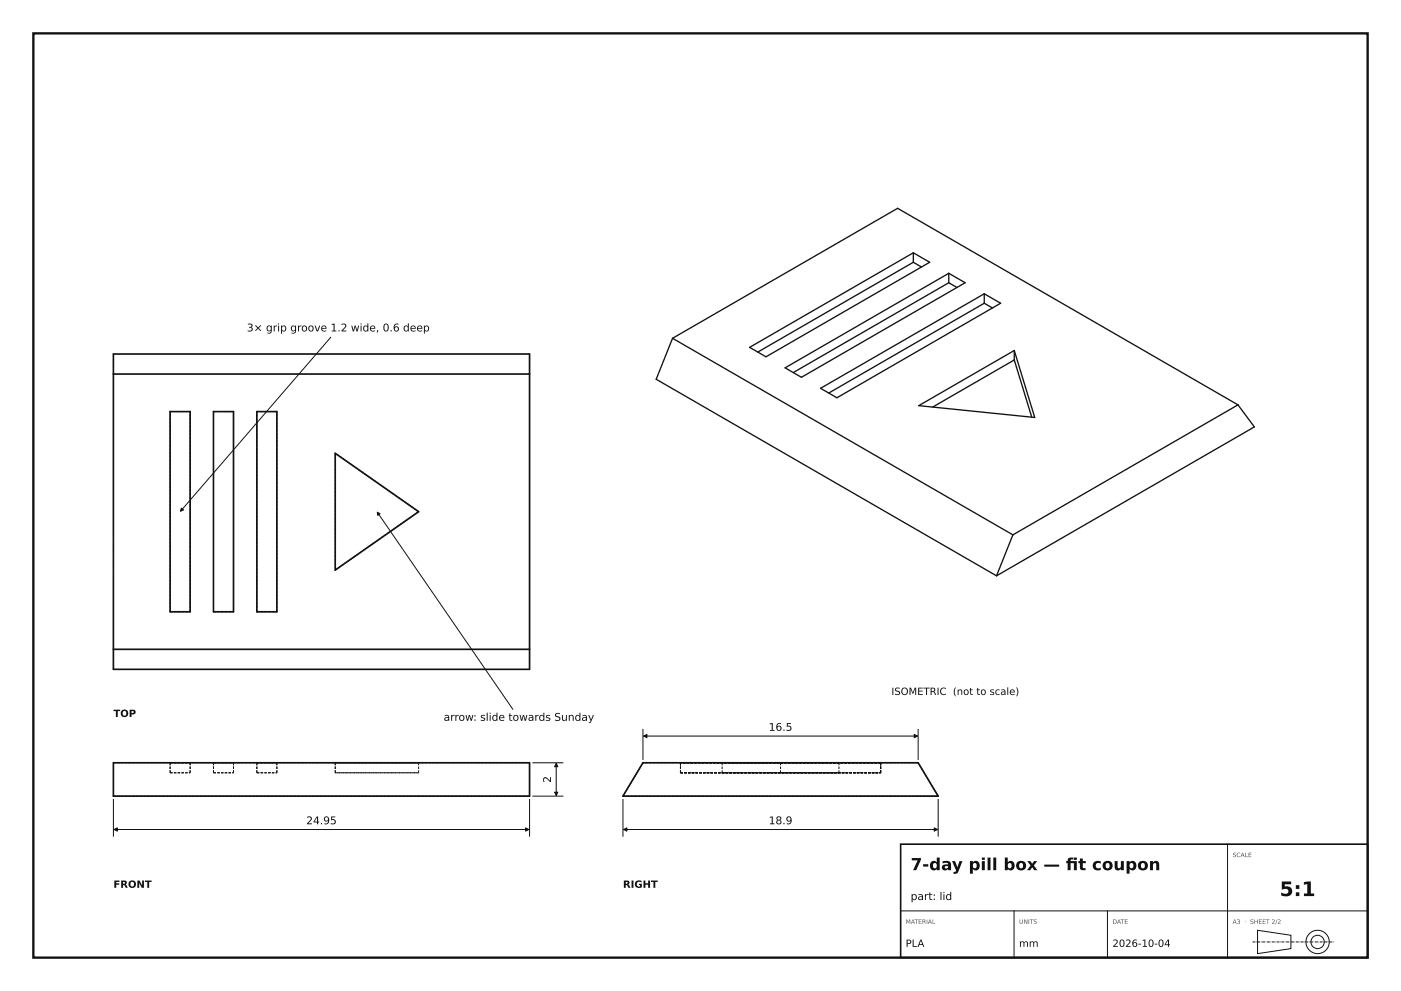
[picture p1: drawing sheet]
<svg xmlns="http://www.w3.org/2000/svg" width="420mm" height="297mm" viewBox="0 0 420 297" stroke-linecap="round" stroke-linejoin="round" font-family="sans-serif">
<path d="M10 10h400v277h-400z" fill="none" stroke="#111" stroke-width=".7" stroke-linecap="butt"/>
<path d="M270 253h140v34h-140z" fill="none" stroke="#111" stroke-width=".49"/>
<g fill="none" stroke="#111" stroke-width=".3">
<path d="M99.2 101.1l-45.1 52.1M113.1 153.5l40.7 59.1M192.7 218.6v9M275.2 218.6v9M34 239.6v11M158.7 239.6v11M159.8 238.6h9M159.8 228.6h9M166.7 228.8v9.6M186.7 239.6v11M193 220.6h82M281.2 239.6v11"/>
<path d="M34.2 248.6h124.3M187 248.6h94M368 253v34M270 273h140M304 273v14M332 273v14M377 278.8l10 1.5v4l-10 1.5z"/>
<circle cx="395" cy="282.3" r="2"/>
<circle cx="395" cy="282.3" r="3.5"/>
</g>
<path d="M34 106.1h124.7v94.5h-124.7zM34 112.1h124.7M51 123.4h6v60h-6zM64 123.4h6v60h-6zM77 123.4h6v60h-6zM100.5 135.8l25 17.6-25 17.5zM34 194.6h124.7M34 228.6h124.7v10h-124.7zM192.7 228.6h82.5l6 10h-94.5z" fill="none" stroke="#111" stroke-width=".5"/>
<g fill="none" stroke="#111" stroke-width=".3" stroke-dasharray=".7 .4" stroke-linecap="butt">
<path d="M51 123.4h6M64 123.4h6M77 123.4h6M100.5 135.8v35.1M125.5 153.4l-25-17.6M100.5 170.9l25-17.5M51 183.4v-60M51 183.4h6M57 183.4v-60M64 183.4v-60M64 183.4h6M70 183.4v-60"/>
<path d="M77 183.4v-60M77 183.4h6M83 183.4v-60M34 200.6v-94.5M158.7 200.6v-94.5M34 238.6h124.7M34 228.6h124.7M34 238.6v-10M51 228.6h6M51 231.6v-3M51 231.6h6M57 231.6v-3"/>
<path d="M64 228.6h6M64 231.6v-3M64 231.6h6M70 231.6v-3M77 228.6h6M77 231.6v-3M77 231.6h6M83 231.6v-3M100.5 228.6h25M100.5 231.6v-3M100.5 231.6h25M125.5 228.6h-25"/>
<path d="M125.5 231.6h-25M125.5 231.6v-3M158.7 238.6v-10M186.7 238.6h94.5M192.7 228.6l-6 10M204 231.6v-3M204 231.6h60M216.5 228.6h17.5M216.5 231.6v-3M216.5 231.6h17.5M234 228.6h17.5M234 231.6h17.5"/>
<path d="M234 231.6v-3M251.5 228.6h-35M251.5 231.6h-35M251.5 231.6v-3M264 228.6h-60M264 231.6v-3M275.2 228.6h-82.5M281.2 238.6l-6-10"/>
</g>
<g fill="none" stroke="#111" stroke-width=".4">
<path d="M273.8 78.6l2.5 1.4M273.8 75.8v2.8M273.8 78.6l-46.6 26.9M284.4 84.7l2.5 1.5M284.4 81.9v2.8M284.4 84.7l-46.6 27M295.1 88v2.9M295.1 90.9l2.4 1.4M295.1 90.9l-46.7 26.9M201.6 101.4l-4.9 12.3 102 58.9M201.6 101.4l102.1 58.9M201.6 101.4l67.5-39 102 58.9"/>
<path d="M224.7 104.1l49.1-28.3 4.9 2.8-49.1 28.3zM235.4 110.2l49-28.3 4.9 2.8-49 28.4zM246 116.4l49.1-28.4 4.9 2.9-49.1 28.3zM304.1 107.9l-24.5 14.1M304.1 105v2.9M304.1 107.9l5.2 17.1M275.4 121.6l28.7-16.6 6.1 20.1zM371.1 121.3l4.9 6.6-77.3 44.7M371.1 121.3l-67.4 39M303.7 160.3l-5 12.3"/>
</g>
<path d="M375.5 282.3h24.5" fill="none" stroke="#111" stroke-width=".3" stroke-dasharray=".9 .2 .1 .2" stroke-linecap="butt"/>
<g fill="#111" stroke="#111" stroke-width=".3">
<path d="M157.6 248.1l.9 .5-.9 .5z"/>
<path d="M34.2 248.6l1-.5v1z"/>
<path d="M166.7 228.8l.5 1h-.9z"/>
<path d="M166.3 237.4h.9l-.5 1z"/>
<path d="M274.1 220.1l.9 .5-.9 .5z"/>
<path d="M193 220.6l.9-.5v1z"/>
<path d="M280.1 248.1l.9 .5-.9 .5z"/>
<path d="M187 248.6l.9-.5v1z"/>
<path d="M54.4 152.3l.6 .5-.9 .4z"/>
<path d="M113.1 153.5l.8 .5-.7 .5z"/>
</g>
<text font-size="6" fill="#111" x="383.6" y="268.6">5:1</text>
<g font-size="5" fill="#111">
<text x="273" y="260.8">7-day pill box — ft coupon</text>
<text x="319.5" y="260.8">i</text>
</g>
<g font-size="3.2" fill="#111">
<text x="74" y="99.3">3× grip groove 1.2 wide, 0.6 deep</text>
<text x="133" y="216">arrow: slide towards Sunday</text>
<text x="230.4" y="219">16.5</text>
<text x="165.2" y="234.6" transform="rotate(-90 165.2 234.6)">2</text>
<text x="91.8" y="247">24.95</text>
<text x="230.4" y="247">18.9</text>
<text x="273" y="269.7">part: lid</text>
</g>
<g font-size="3" fill="#111">
<text x="267.2" y="208.3">ISOMETRIC (not to scale)</text>
<text x="34" y="214.9">TOP</text>
<text x="34" y="266.1">FRONT</text>
<text x="186.7" y="266.1">RIGHT</text>
<text x="271.5" y="283.8">PLA</text>
<text x="305.5" y="283.8">mm</text>
<text x="333.5" y="283.8">2026-10-04</text>
</g>
<g font-size="1.8" fill="#555">
<text x="369.5" y="256.9">SCALE</text>
<text x="271.5" y="276.9">MATERIAL</text>
<text x="305.5" y="276.9">UNITS</text>
<text x="333.5" y="276.9">DATE</text>
<text x="369.5" y="276.9">A3 · SHEET 2/2</text>
</g>
</svg>
